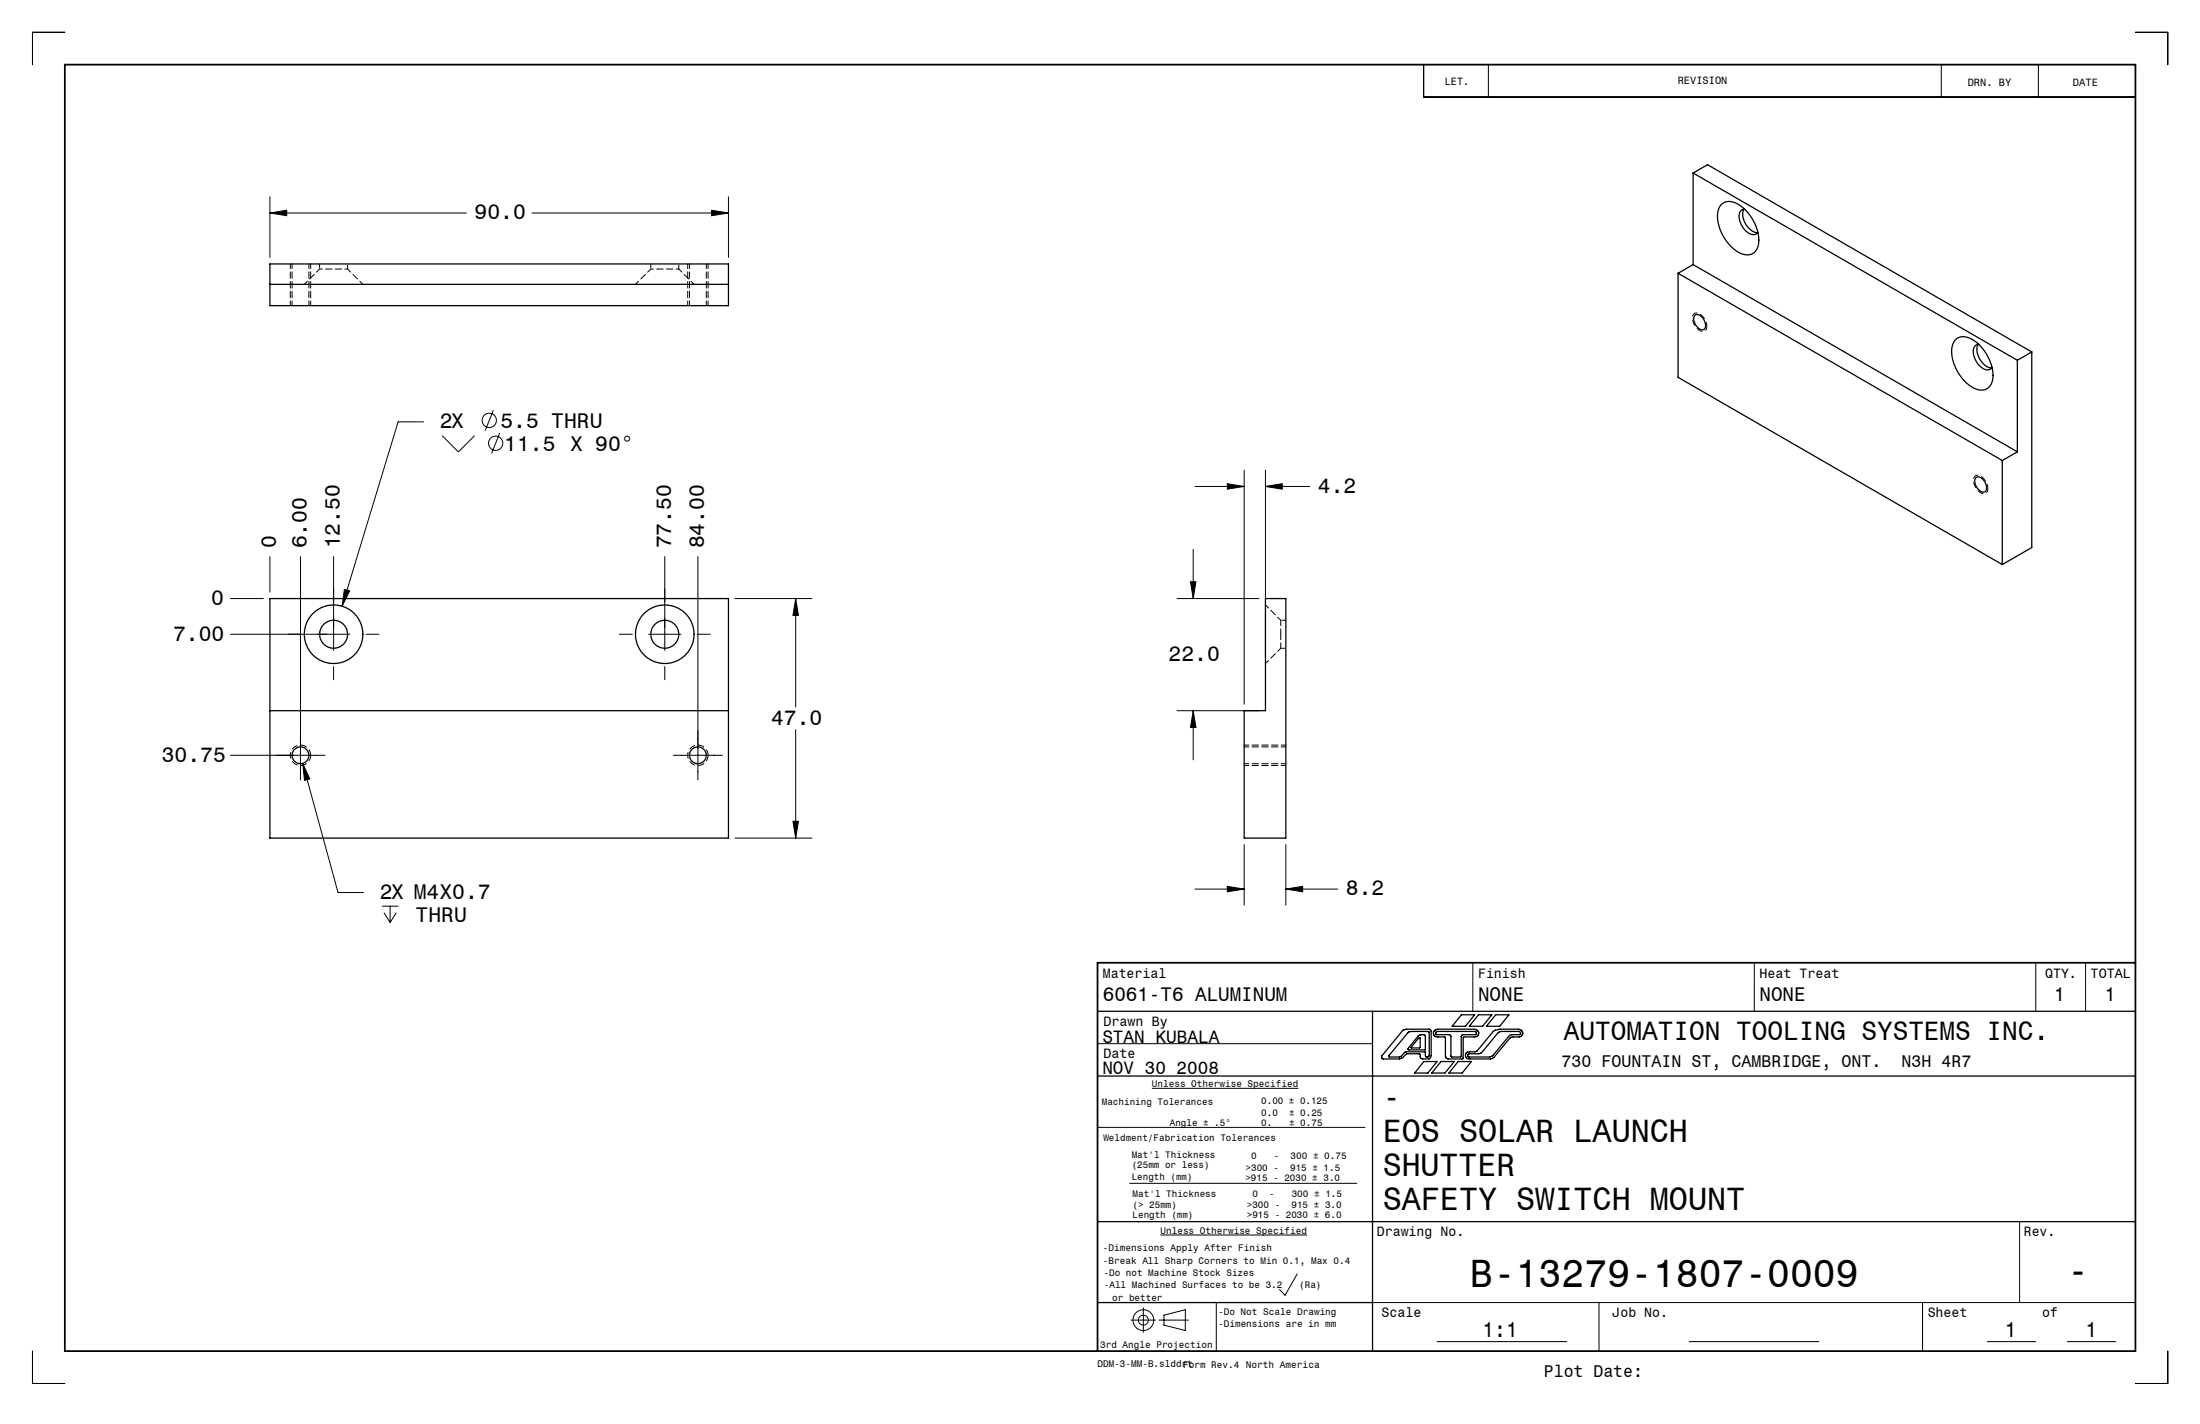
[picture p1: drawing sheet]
<svg xmlns="http://www.w3.org/2000/svg" width="432mm" height="279mm" viewBox="0 0 432 279" stroke-linecap="round" stroke-linejoin="round" font-family="sans-serif">
<g fill="none" stroke="#000" stroke-width=".2">
<path d="M12.7 6.3h-6.3v6.4M279.4 12.7v6.3h139.7M292.1 12.7v6.3M381 12.7v6.3M400.1 12.7v6.3M419.1 6.3h6.4v6.4M53 38.6v11.9M143 38.6v11.9M53 41.8l3.3-.5v1zM53 41.8h38.5M104.4 41.8h38.6M139.7 41.3l3.3 .5-3.3 .5z"/>
<path d="M83.1 82.8h-5l-11 36.1M86.8 85.5l3.2 3.2 3.2-3.2M96.8 80.5l-1.6 4M98.1 85l-1.6 4M234.5 95.4h9.7M240.9 94.9l3.3 .5-3.3 .6zM244.2 92.3v45.9M248.4 95.4l3.3-.5v1.1zM248.4 92.3v36.6M248.4 95.4h8.7M45.2 117.4h6.5M53 109.2v7"/>
<path d="M59 109.2v43.8M65.5 109.2v18.4M67.6 115.6l1 .3-1.5 3zM130.5 109.2v18.4M137 109.2v43.8M144.2 117.4h15.2M156.2 117.4l.5 3.3h-1.1zM156.2 117.4v21.3M231 117.4h16.1M233.7 114.1h1l-.5 3.3zM234.2 107.8v9.6M45.2 124.4h23.5"/>
<path d="M65.5 130.8v2.6M71.8 124.4h2.6M121.6 124.4h2.5M127.3 124.4h6.4M130.5 130.8v2.6M136.8 124.4h2.6M231 139.4h16.1M234.2 139.4v9.7M234.2 139.4l.5 3.3h-1zM45.2 148.2h18.6M59.4 149.8l1.4 3-1 .3zM59.4 149.8l6.9 25.3h5"/>
<path d="M132.2 148.2h9.6M156.2 143.2v21.2M75 177.8h3.2M75.4 179.1l1.2 1.9M76.6 177.8v3.2M77.8 179.1l-1.2 1.9M144.2 164.4h15.2M155.6 161.1h1.1l-.5 3.3zM234.5 174.4h9.7M240.9 173.9l3.3 .5-3.3 .6zM244.2 165.7v11.9M252.4 165.7v11.9"/>
<path d="M252.4 174.4h10.2M252.4 174.4l3.3-.5v1.1zM289.1 188.9v9.5M344.3 188.9v9.5M399.6 188.9v9.5M409.3 188.9v9.5M215.4 204.8h54M226.1 213.5h28.7M215.4 221.2h52.5M221.7 232.2h44.6M396.4 239.7v15.9M222 259h4.8"/>
<path d="M224.4 256.6v4.8M227.5 259h5.7M227.8 242.3h28.7M228.4 258l4.2-1v4.1l-4.2-1.1zM238.7 255.6v9.5M254.6 250l-2.4 4.1-1.1-1.1M269.4 255.6h149.7M313.8 255.6v9.5M377.3 255.6v9.5M6.4 265.1v6.3h6.3M282.1 263.2h25.4M331.5 263.2h25.5"/>
<path d="M390 263.2h9.6M405.7 263.2h9.6M425.5 265.1v6.3h-6.4"/>
<circle cx="96" cy="82.5" r="1.4"/>
<circle cx="97.3" cy="87" r="1.4"/>
<circle cx="224.4" cy="259" r="2.04"/>
<circle cx="224.4" cy="259" r=".98"/>
</g>
<path d="M335 64a.88 .88 0 0 1-.4 1 .88 .88 0 0 1-1.1-.2 2.67 2.67 0 0 1-1.1-3.2 1.19 1.19 0 0 1 1.8 .4l.5 .8 .3 1.2M390.2 95.9a.88 .88 0 0 1-.5 .9 .88 .88 0 0 1-1-.2 2.67 2.67 0 0 1-1.1-3.1 1.19 1.19 0 0 1 1.7 .4l.5 .7 .4 1.3" fill="none" stroke="#000" stroke-width=".2" stroke-dasharray="1.3 .6" stroke-dashoffset=".4" stroke-linecap="butt"/>
<path d="M61 148.2a2 2 0 0 0-3-1.8 2 2 0 0 0-.1 3.5 2 2 0 0 0 3.1-1.5v-.2M139 148.2a2 2 0 0 0-3-1.8 2 2 0 0 0-.1 3.5 2 2 0 0 0 3.1-1.5v-.2" fill="none" stroke="#000" stroke-width=".2" stroke-dasharray="1.3 .6" stroke-dashoffset=".1" stroke-linecap="butt"/>
<g fill="none" stroke="#000" stroke-width=".2" stroke-dasharray="1.3 .6" stroke-dashoffset=".4">
<path d="M57 51.8v8.2M57.3 51.8v8.2M60.6 60v-8.2M61 60v-8.2M62.7 52.8l-3 3M71.2 55.8l-3-3M127.7 52.8l-3 3M135 51.8v8.2M135.3 51.8v8.2M136.2 55.8l-3-3M138.6 60v-8.2M139 60v-8.2"/>
<path d="M248.4 130.2l3-3M251.4 121.7l-3-3M244.2 150.2h8.2M244.2 149.8h8.2M252.4 146.2h-8.2M252.4 146.5h-8.2"/>
</g>
<g fill="none" stroke="#000" stroke-width=".25">
<path d="M332.3 33.9l63.7 36.8M332.3 33.9v18M332.3 33.9l2.8-1.6 63.7 36.8M53 51.8h90v8.2h-90zM53 55.8h90M329.4 53.6v20.4l63.6 36.8M329.4 53.6l63.6 36.8M332.3 51.9l63.7 36.8M332.3 51.9l-2.9 1.7M337.8 40.2a2.78 2.78 0 0 1 3.8 .1 8.6 8.6 0 0 1 3.5 8 2.27 2.27 0 0 1-3.5 1.4 8.6 8.6 0 0 1-4.4-8.2zM342.3 41a3.6 3.6 0 0 0 2.7 4.6M342.4 41a1.29 1.29 0 0 0-1 1.9 3.9 3.9 0 0 0 2.6 3.1 .98 .98 0 0 0 1-.5"/>
<path d="M332.7 61.9a1.52 1.52 0 0 1 1.9 1.3l.1 .3a.81 .81 0 0 1-.2 1.1 .81 .81 0 0 1-1.1-.2 2.06 2.06 0 0 1-.7-2.5zM383.8 66.7a2.77 2.77 0 0 1 3.7 .2 8.6 8.6 0 0 1 3.5 7.9 2.27 2.27 0 0 1-3.5 1.4 8.6 8.6 0 0 1-4.4-8.1zM388.3 67.6a3.6 3.6 0 0 0 2.6 4.6M388.4 67.6a1.29 1.29 0 0 0-1.1 1.8 3.9 3.9 0 0 0 2.7 3.2 .98 .98 0 0 0 1-.5M396 70.7v18M398.8 69.1l-2.8 1.6M398.8 69.1v38.3l-5.8 3.4M387.8 93.7a1.51 1.51 0 0 1 2 1.3l.1 .4a.81 .81 0 0 1-.3 1.1 .81 .81 0 0 1-1.1-.2 2.06 2.06 0 0 1-.7-2.6zM393 90.4v20.4M396 88.7l-3 1.7M53 117.4h90v47h-90zM248.4 117.4h4v47h-8.2v-25h4.2z"/>
<path d="M53 139.4h90M215.4 198.4h203.7M269.4 198.4v66.7M286.8 199.1h2.6l-1.8 2.3h-2.6zM290.2 199.1h2.6l-1.8 2.3h-2.6zM293.6 199.1h2.6l-1.8 2.3h-2.7zM215.4 211.1h203.7M275.3 202.2l.8-.3h4.4l.3 .2 .1 .2v4.8l-.4 .7-1.6-.2-.2-.7-.2-.1h-2.4l-.8 .7-.6 .3-3.5-.1v-.6zM276.3 202.6l.7-.2h3.5v4.9l-.2 .1-.5-.1v-.9h-3.9l-1.2 1-2.1-.1v-.2zM278.4 203.3a.99 .99 0 0 1 1.4 0v2.7l-3.4-.1 .1-.3zM278.4 203.8l.3-.1v1.8l-.1 .1h-1.6v-.2zM279.5 208.3h2.6l-1.8 2.2h-2.7z"/>
<path d="M281.7 202.1l.5-.2h7.1a.77 .77 0 0 1 .9 .8 .77 .77 0 0 1-.9 .8h-2l-.1 .1v3.9l-.2 .3h-2.8l-.3-.2-.2-.4v-3.6l-.1-.1h-1.4a.77 .77 0 0 1-.9-.9zM281.9 202.5l.1-.1h7.7a.34 .34 0 0 1-.1 .6h-2.5l-.2 .1-.1 4.1-.1 .2h-1.7l-.2-.2-.1-4.1-.2-.1h-2.5l-.2-.2zM282.8 208.3h2.6l-1.8 2.2h-2.6zM286.2 208.3h2.6l-1.8 2.2h-2.6zM287.8 206.6l.2-.2 1.9-.1 3.2-3.9 .4-.3 .9-.2h3.6l.6 .2a.73 .73 0 0 1 .2 .8 .73 .73 0 0 1-.6 .6h-1.2l-.6 .1-3.4 4-.4 .2h-4.1a.79 .79 0 0 1-.9-.6zM288.1 206.9l.2-.1h1.9l.5-.2 3.5-4.1 .4-.1h3.6l.2 .2 .1 .2-.3 .2h-1.5l-.4 .1-3.5 4.2-.4 .1h-4.1l-.2-.2zM215.4 239.7h203.7M215.4 255.6h54"/>
<circle cx="65.5" cy="124.4" r="2.75"/>
<circle cx="65.5" cy="124.4" r="5.8"/>
<circle cx="130.5" cy="124.4" r="2.75"/>
<circle cx="130.5" cy="124.4" r="5.8"/>
<circle cx="59" cy="148.2" r="1.65"/>
<circle cx="137" cy="148.2" r="1.65"/>
</g>
<path d="M12.7 12.7h406.4v252.4h-406.4zM419.1 188.9h-203.7v76.2" fill="none" stroke="#000" stroke-width=".35"/>
<path d="M155.6 161.1h1.1l-.5 3.3zM156.2 117.4l.5 3.3h-1.1zM59.4 149.8l.4 3.3 1-.3zM67.6 115.6l-.5 3.3 1.5-3zM139.7 41.3l3.3 .5-3.3 .5zM53 41.8l3.3-.5v1zM233.7 114.1h1l-.5 3.3zM234.2 139.4l.5 3.3h-1zM240.9 173.9l3.3 .5-3.3 .6zM252.4 174.4l3.3-.5v1.1zM240.9 94.9l3.3 .5-3.3 .6zM248.4 95.4l3.3-.5v1.1z" fill="#000"/>
<path d="M68.2 52.8h-5.5M133.2 52.8h-5.5" fill="none" stroke="#000" stroke-width=".2" stroke-dasharray="1.3 .6" stroke-dashoffset=".7"/>
<path d="M62.7 51.8v1M68.2 52.8v-1M127.7 51.8v1M133.2 52.8v-1M251.4 127.2h1M252.4 121.7h-1" fill="none" stroke="#000" stroke-width=".2" stroke-dasharray="1.3 .6" stroke-dashoffset=".5"/>
<path d="M251.4 124.4v-2.7M251.4 127.2v-2.8" fill="none" stroke="#000" stroke-width=".2" stroke-dasharray="1.3 .6" stroke-dashoffset=".2"/>
<g font-size="7.8">
<text x="405.8" y="251.9">-</text>
<text x="288.6" y="252.5">B-13279-1807-0009</text>
</g>
<g font-size="6.3">
<text x="271.4" y="217.5">-</text>
<text x="271.4" y="224.1">EOS SOLAR LAUNCH</text>
<text x="271.4" y="230.7">SHUTTER</text>
<text x="271.4" y="237.3">SAFETY SWITCH MOUNT</text>
</g>
<text font-size="5.2" x="307" y="204">AUTOMATION TOOLING SYSTEMS INC.</text>
<g font-size="4.2">
<text x="93.1" y="43">90.0</text>
<text x="86.3" y="84">2X</text>
<text x="98.2" y="84">5.5 THRU</text>
<text x="99" y="88.5">11.5 X 90°</text>
<text x="258.7" y="96.7">4.2</text>
<text x="54.2" y="107.6" transform="rotate(-90 54.2 107.6)">0</text>
<text x="60.2" y="107.6" transform="rotate(-90 60.2 107.6)">6.00</text>
<text x="66.7" y="107.6" transform="rotate(-90 66.7 107.6)">12.50</text>
<text x="131.7" y="107.6" transform="rotate(-90 131.7 107.6)">77.50</text>
<text x="138.2" y="107.6" transform="rotate(-90 138.2 107.6)">84.00</text>
<text x="41.4" y="118.7">0</text>
<text x="34" y="125.7">7.00</text>
<text x="229.4" y="129.7">22.0</text>
<text x="151.3" y="142.2">47.0</text>
<text x="31.7" y="149.4">30.75</text>
<text x="74.5" y="176.4">2X M4X0.7</text>
<text x="264.2" y="175.7">8.2</text>
<text x="81.6" y="180.8">THRU</text>
<text x="291" y="262.3">1:1</text>
<text x="393.5" y="262.2">1</text>
<text x="409.3" y="262.3">1</text>
</g>
<g font-size="3.9">
<text x="216.4" y="196.4">6061-T6 ALUMINUM</text>
<text x="290.1" y="196.3">NONE</text>
<text x="345.3" y="196.4">NONE</text>
<text x="403.2" y="196.4">1</text>
<text x="413.1" y="196.3">1</text>
</g>
<g font-size="3.5">
<text x="216.4" y="204.6">STAN KUBALA</text>
<text x="216.4" y="210.8">NOV 30 2008</text>
</g>
<g font-size="3.3">
<text x="306.5" y="209.4">730 FOUNTAIN ST, CAMBRIDGE, ONT.</text>
<text x="373.2" y="209.4">N3H 4R7</text>
<text x="303" y="270.1">Plot Date:</text>
</g>
<g font-size="2.7">
<text x="216.4" y="191.8">Material</text>
<text x="290.1" y="191.8">Finish</text>
<text x="345.3" y="191.8">Heat Treat</text>
<text x="401.4" y="191.8">QTY.</text>
<text x="410.3" y="191.8">TOTAL</text>
<text x="216.6" y="201.3">Drawn By</text>
<text x="216.6" y="207.7">Date</text>
<text x="270.2" y="242.6">Drawing No.</text>
<text x="397.2" y="242.6">Rev.</text>
<text x="271.2" y="258.5">Scale</text>
<text x="316.5" y="258.5">Job No.</text>
<text x="378.4" y="258.5">Sheet</text>
<text x="400.8" y="258.5">of</text>
</g>
<g font-size="2.1">
<text x="283.6" y="16.6">LET.</text>
<text x="329.3" y="16.5">REVISION</text>
<text x="386.2" y="17">DRN. BY</text>
<text x="406.8" y="16.8">DATE</text>
</g>
<g font-size="1.9">
<text x="226.1" y="213.3">Unless Otherwise Specified</text>
<text x="216.3" y="216.8">Machining Tolerances</text>
<text x="229.6" y="220.9">Angle ± .5°</text>
<text x="247.6" y="216.6">0.00 ± 0.125</text>
<text x="247.6" y="221">0.</text>
<text x="247.6" y="219">0.0</text>
<text x="253" y="219">± 0.25</text>
<text x="253" y="221">± 0.75</text>
<text x="216.6" y="223.8">Weldment/Fabrication Tolerances</text>
<text x="222.1" y="227.2">Mat'l Thickness</text>
<text x="245.6" y="227.4">0</text>
<text x="250" y="227.4">-</text>
<text x="253.3" y="227.4">300 ± 0.75</text>
<text x="222.1" y="229.3">(25mm or less)</text>
<text x="222.1" y="231.6">Length (mm)</text>
<text x="244.4" y="231.8">&gt;915 - 2030 ± 3.0</text>
<text x="244.5" y="229.8">&gt;300 -</text>
<text x="253.2" y="229.8">915 ± 1.5</text>
<text x="222.3" y="234.8">Mat'l Thickness</text>
<text x="222.3" y="237.1">(&gt; 25mm)</text>
<text x="222.3" y="239.1">Length (mm)</text>
<text x="244.7" y="239">&gt;915 - 2030 ± 6.0</text>
<text x="244.7" y="236.9">&gt;300 -</text>
<text x="245.8" y="234.9">0</text>
<text x="249.1" y="234.9">-</text>
<text x="253.5" y="236.9">915 ± 3.0</text>
<text x="253.5" y="234.9">300 ± 1.5</text>
<text x="216.5" y="245.4">-Dimensions Apply After Finish</text>
<text x="227.8" y="242.1">Unless Otherwise Specified</text>
<text x="216.5" y="247.9">-Break All Sharp Corners to Min 0.1, Max 0.4</text>
<text x="216.6" y="250.4">-Do not Machine Stock Sizes</text>
<text x="216.7" y="252.7">-All Machined Surfaces to be 3.2</text>
<text x="218.3" y="255.2">or better</text>
<text x="239.1" y="257.9">-Do Not Scale Drawing</text>
<text x="255" y="252.7">(Ra)</text>
<text x="239.1" y="260.3">-Dimensions are in mm</text>
<text x="215.4" y="268.2">DDM-3-MM-B.slddrt</text>
<text x="215.9" y="264.4">3rd Angle Projection</text>
<text x="232.2" y="268.5">Form Rev.4 North America</text>
</g>
</svg>
